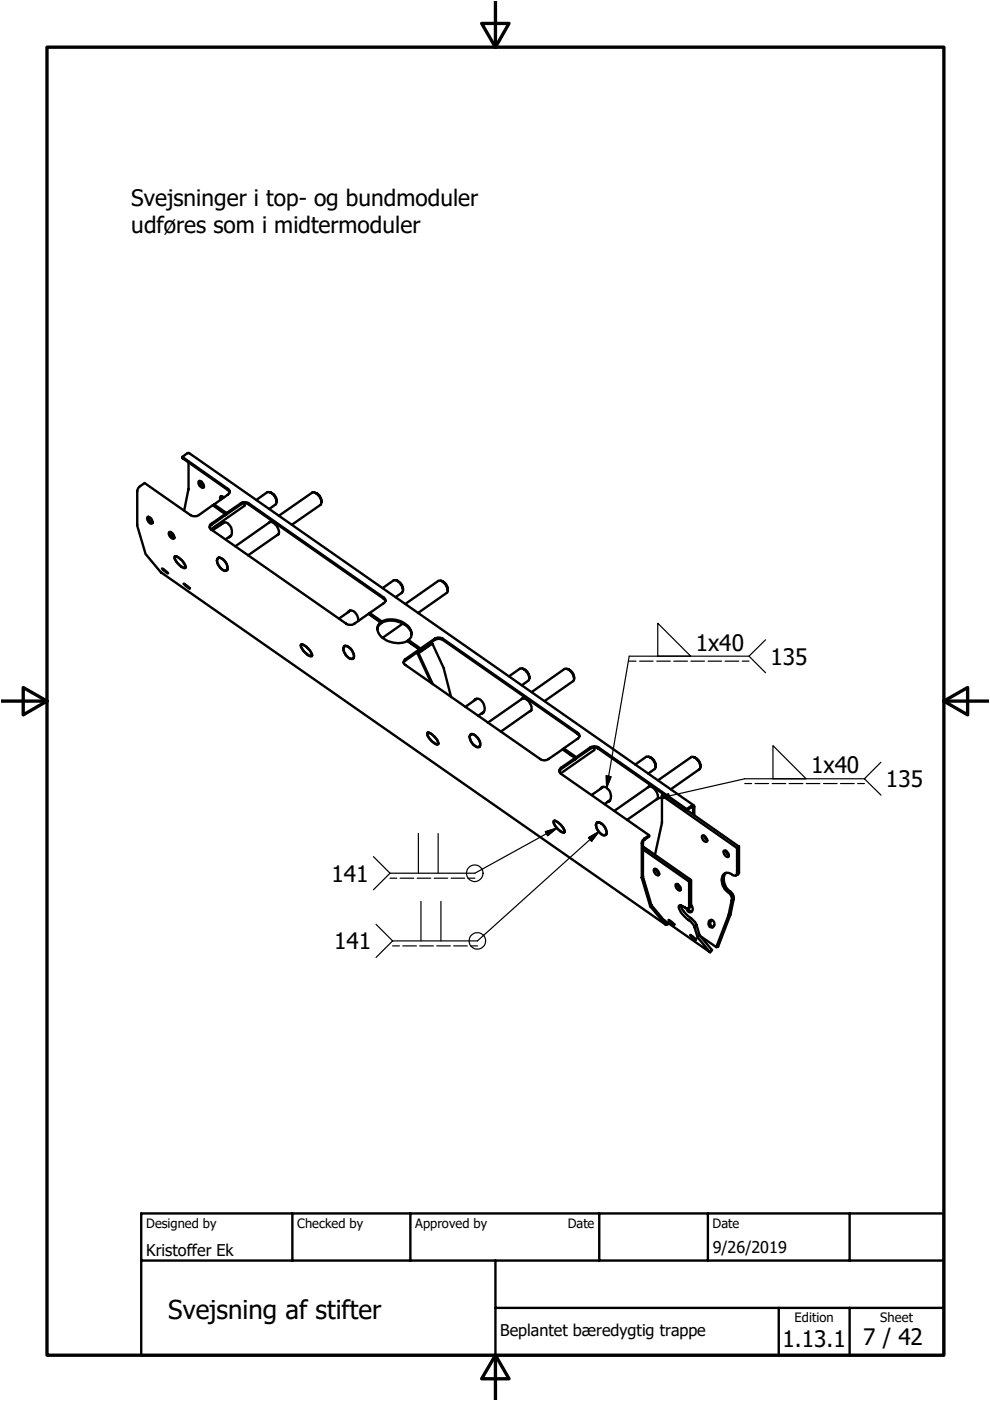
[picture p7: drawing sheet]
<svg xmlns="http://www.w3.org/2000/svg" width="210mm" height="297mm" viewBox="0 0 210 297" stroke-linecap="round" stroke-linejoin="round" font-family="sans-serif">
<g fill="none" stroke="#000" stroke-width=".51">
<path d="M38.7 96.9l9.6 6.7a.66 .66 0 0 1 .4 .7 .66 .66 0 0 1-.4 .6l-2.9 2M38.7 96.9v.2l9.6 6.8 .4 .5M38.7 96.9l.9-.7 .5-.1 107 74.6M40 98.1v5.6l-1 4.6M31.3 109.6a1.08 1.08 0 0 1 1 1.4 .98 .98 0 0 1-1-1.4zM31.5 109.6l.1 .7 .3 .3 .5 .2M35.9 112.8a.96 .96 0 0 1 .9 1.4 1.15 1.15 0 0 1-.9-1.4zM36 112.8a1.44 1.44 0 0 0 1 1.3M37.1 118a2.52 2.52 0 0 1 2 1.5l.3 .6-.1 .3a2.52 2.52 0 0 1-2-1.5l-.3-.4zM37.1 118.1v-.1a2.9 2.9 0 0 1 2.2 2.3 1.64 1.64 0 0 1-1.7-.9l-.5-.9zM37.2 118h-.1M42.1 102a.96 .96 0 0 1 1 1.4 1.09 1.09 0 0 1-1-1.4z"/>
<path d="M42.3 102l.2 .7 .7 .6M45.4 106.9v.3l2.6 1.9M45.4 106.9l2.6 1.9M46.2 118.3a1.46 1.46 0 0 1 1.7 1 1.2 1.2 0 0 1 0 1.7 2.14 2.14 0 0 1-1.7-2.7zM46.2 118.4a1.27 1.27 0 0 1 1.6 .7 1.22 1.22 0 0 1 .1 1.9 2.05 2.05 0 0 1-1.8-2.5zM46.4 118.3h.1M46.4 118.3h-.2M46.7 108.1l-.1 .1M46.9 105.2l.1 .6M46.9 111.2a1.02 1.02 0 0 1 1.8 .1 1.79 1.79 0 0 1-.1 2.6l-.2 .1M47 108.3l-.1 .1M47.3 110.8l-.1 .2"/>
<path d="M47.5 105.5l-.2-.2a.41 .41 0 0 0-.6 .1 .41 .41 0 0 0 .1 .6M47.6 110.8l-2.5 1.7M47.8 109l-3 2.1a.71 .71 0 0 0 0 1.2l28.7 20 1.3 .1 3.3-2.3 2.6 1.9M47.8 109v.2l-3.2 2.2-.1 .4M47.8 109l-2.7-1.9-3.1 2.2-1.2 .1-10.1-7a2.54 2.54 0 0 0-1.5 1.4l-.1 7.7 1.8 6 3.2 3.9 107.1 74.7M48 108.8l3.2-2.2 .5-.1 .9 .1 28.9 20.2 .2 .3v.4l-.2 .3-3.1 2.2M48 109.1l3.2-2.2 .5-.2 .9 .2 28.7 20 .4 .5M48 108.8v.3M48.9 113.7l-.2 .1M49 113.6l-1.2 .8M51.8 106.7v.5l-7.1 5M54.3 106l2.4-1.6a1.99 1.99 0 0 1 1.9 2.4l-1.5 1.1"/>
<path d="M57 110.9l.2-.2a2.15 2.15 0 0 1 1.8 2.6l-.2 .1M57.2 104.4a1.99 1.99 0 0 1 1.4 2M57.2 110.6v.1M57.3 110.6l-7.4 5.2M59.1 113.2l-.1 .1M59.1 109.4l7.1-4.9a1.79 1.79 0 0 1 1.9 1.6v.6l-.1 .3-6.1 4.3M59.1 113.2l-6.5 4.5M66.7 104.5a1.81 1.81 0 0 1 1.4 2M34.3 120.5l1.4 1.1-.3-.1zM38.9 123.8l1.1 .6 .2 .4zM39.3 120.3h.1M39.4 120.2l-.2 .2"/>
<path d="M48.1 120.8h.1M48.2 120.8l-.2 .1M63.8 136.7l.1-.1a3 3 0 0 1 2.3 2.2l-.1 .3a1.67 1.67 0 0 1-1.5-.8l-.8-1.1zM63.9 136.8a1.42 1.42 0 0 1 1.3 .6l.6 .7 .3 .9a.94 .94 0 0 1-1.3-.6 1.91 1.91 0 0 1-.9-1.6zM64 136.6h.1M64.1 136.6l-.2 .1M66.1 139h-.1M73 137a1.68 1.68 0 0 1 1.9 1.5 .69 .69 0 0 1 .2 .8 .69 .69 0 0 1-.8 .4 2.32 2.32 0 0 1-1.4-2.5zM73 137a2.02 2.02 0 0 1 2 2.3 .85 .85 0 0 1-.8 .4 .85 .85 0 0 1-.7-.6 1.82 1.82 0 0 1-.5-2.1zM73.2 136.9l-.1 .1M73.2 136.9l-.2 .1M73.7 129.9a1.04 1.04 0 0 1 1.1-.5 1.04 1.04 0 0 1 .8 .8l.3 .9 .1 .6"/>
<path d="M74.1 129.5l-.1 .2M74.4 129.4l-2.5 1.8M74.9 139.5h.1M75 139.5l-.2 .1M78.4 130v.2l2.6 1.9M78.4 130l2.6 1.8M80.6 131.8h-.1M80.7 132a2.07 2.07 0 0 0 .5 3.3 5.2 5.2 0 0 0 5.1 .6l2.6 1.8M80.7 132v.2l-.4 .4-.3 .8M81 131.8a4.7 4.7 0 0 1 6.2 2 1.71 1.71 0 0 1-.6 1.9M81 132.1a4.9 4.9 0 0 1 6.1 1.8l.2 .6M81 131.8v.3"/>
<path d="M81.1 124.7l2.3-1.6a1.47 1.47 0 0 1 1.7 1.1l.2 .2a1.02 1.02 0 0 1-.1 1.3l-1.3 .9M84 123a2.05 2.05 0 0 1 1.4 2.2M85.4 132.2l-4.3 3M85.9 128.1l7.2-5a2.19 2.19 0 0 1 1.8 2.3l-6.3 4.6M86.6 135.7l2.6 1.8M86.6 135.7v.3l2.6 1.8M88.5 138.5l3-2h.2l2.4 5.2 1.5 6.1M88.5 138.5h.2M88.5 138.5l3 6.3M88.7 138.5l3.1 6.5M88.9 137.7l-3.2 2.4a.64 .64 0 0 0 .3 .9l28.5 19.9a1.48 1.48 0 0 0 1.8 0l3-2 2.6 1.8M88.9 137.7v.3l-3.1 2.2-.2 .3"/>
<path d="M89.2 137.5l3.1-2.2 .5-.1 .9 .1 28.8 20.1a.68 .68 0 0 1 .4 .6 .68 .68 0 0 1-.4 .6l-3 2.1M89.2 137.8l2.9-2.1 .9-.3 .9 .3 28.6 19.9 .3 .5M89.2 137.5v.3M91.7 136.5l-3 2M93.5 123.1a1.99 1.99 0 0 1 1.4 2.1M90.6 155.3a3.1 3.1 0 0 1 2.3 2.4 1.16 1.16 0 0 1-1.3-.5 2.36 2.36 0 0 1-1-1.9zM90.7 155.5a1.7 1.7 0 0 1 1.5 .9 1.13 1.13 0 0 1 .5 1.4 2.94 2.94 0 0 1-2-2.3zM90.8 155.3h.1M90.9 155.3l-.2 .1M92.9 157.7h-.1M99.8 155.7l.1-.1a2.22 2.22 0 0 1 1.8 2.7l-.1 .1a2.05 2.05 0 0 1-1.8-2.7zM99.8 155.8l.3-.1a2.28 2.28 0 0 1 1.6 2.5l-.1 .1a1.42 1.42 0 0 1-1.5-.8l-.3-.5a.98 .98 0 0 1 0-1.2z"/>
<path d="M99.9 155.6v.1M100 155.6l-.2 .2M100.5 148.6a1.08 1.08 0 0 1 1-.5 1.08 1.08 0 0 1 .9 .8 1.62 1.62 0 0 1-.2 2.4l-.2 .1M100.9 148.2l-.1 .2M101.1 148.1l-2.4 1.8M101.7 158.3h.1M101.7 158.2l-.1 .1M102.5 151.1l-.3 .1M102.6 150.9l-1.2 .9M107.9 143.4l2.3-1.6a1.41 1.41 0 0 1 1.6 .8 1.38 1.38 0 0 1 .2 1.7l-1.4 1M110.5 148.3a.93 .93 0 0 1 1.5 .3l.5 .8a1.17 1.17 0 0 1 0 1.4h-.2M110.8 148.1h.1"/>
<path d="M110.8 141.7a1.99 1.99 0 0 1 1.4 2.1M110.8 148.1l-7.4 5.1M112.6 150.6h.1M112.6 150.6l-6.4 4.5M112.7 146.7l7-4.9a1.47 1.47 0 0 1 1.7 1.1l.3 .8-.2 .7-6 4.2M119.5 158.7v.2l2.7 1.9M119.5 158.7l2.7 1.8M120.3 141.8a1.99 1.99 0 0 1 1.4 2.1M120.8 159.9h.1M126 158.5v.5l-7.1 5M117.4 174a2.83 2.83 0 0 1 2 1.6l.3 .4v.5a1.86 1.86 0 0 1-1.7-1.1 1.43 1.43 0 0 1-.6-1.4zM117.4 174.1a2.46 2.46 0 0 1 2.1 1.6l.1 .7a1.53 1.53 0 0 1-1.6-1l-.6-.8z"/>
<path d="M117.6 174l-.1 .1M119.7 176.4l-.1 .1M121.1 160.1h-.1M121.9 160.7l-3.1 2.3a.68 .68 0 0 0 .1 1.1l18.7 13v.2l-1 .8-.3 .4v7.4l1.8 6.1 3.2 3.8 .4-.1M121.9 160.7v.3l-3.1 2.2-.2 .3M122.2 160.5l3.1-2.1 .7-.2 .7 .2 18.9 13.1M122.2 160.8l3.1-2.2 .5-.1 .9 .1 18.9 13.2M122.2 160.5v.3M126.5 174.6a.91 .91 0 0 1 1.4 .4 1.41 1.41 0 0 1 .4 2.1 2.18 2.18 0 0 1-1.8-2.5zM126.5 174.4a1.53 1.53 0 0 1 1.9 1.2 .88 .88 0 0 1-.3 1.5 2.54 2.54 0 0 1-1.8-2.2zM126.7 174.3h.1M126.8 174.3l-.2 .1"/>
<path d="M127.3 167.3a.97 .97 0 0 1 .9-.5 .97 .97 0 0 1 .8 .6 1.64 1.64 0 0 1-.2 2.7M127.7 166.9l-.2 .2M127.9 166.8l-2.5 1.7M128.5 176.9h.1M128.5 176.9l-.1 .1M129.3 169.8l-.3 .1M129.4 169.6l-1.2 .9M134.7 162.1l2.3-1.6a1.94 1.94 0 0 1 2 1.6v.7l-.2 .2-1.4 1M136.3 179.5l10.2 7.1v5.4l-.5 .7h-.3a2.32 2.32 0 0 0-1.7-.7 2.05 2.05 0 0 0 .9 2.1l2.1 1.9 1 2.8 2.6 3.1 .4-.5-2.6-3.1-.7-2.2-.3-.5-.8-.9a5.5 5.5 0 0 1-2.3-2.7M137.3 167a.88 .88 0 0 1 1.4 .3 1.68 1.68 0 0 1 .5 2.2h-.1M137.6 160.5a1.88 1.88 0 0 1 1.4 2M137.6 166.7v.1"/>
<path d="M137.6 177.1l-1 .7-.5 .8v7.6l1.8 5.9 3.3 4 .6-.3M137.7 166.7l-7.5 5.2M139.4 169.3h.1M139.5 169.3l-6.6 4.5M139.5 165.5l7-5a1.58 1.58 0 0 1 1.7 1.1l.2 .3a.94 .94 0 0 1-.1 1.2l-6.1 4.3M140.3 168.7v5.8l-1.4 6.7M140.3 168.7l16 11.1M140.7 168.4l-.4 .3M145.6 171.8l1.3-.8 .1 1.6M145.6 171.5l1-.7h.5l.1 2M145.6 171.5v.3M145.6 171.8l11.1 7.7"/>
<path d="M147.1 160.5a1.89 1.89 0 0 1 1.4 2.1M148.9 177.1a1.07 1.07 0 0 1 1 1.3 .92 .92 0 0 1-1-1.3zM149.2 177.1l.2 .5 .6 .6M156.3 179.8v5.3a.6 .6 0 0 1-.5 .6 .6 .6 0 0 1-.7-.4 1.27 1.27 0 0 0-1.4-.1 1.27 1.27 0 0 0-.7 1.2 3.5 3.5 0 0 0 1.6 3l.4 .6 .2 .7-.7 3.2-2.6 6.9M156.7 179.5v5.6l-.7 .5M156.7 179.5l-.4 .3M136.3 180.1l9.8 6.8M138.7 184.3a.9 .9 0 0 1 .8 .4 .9 .9 0 0 1 .1 .9 1.18 1.18 0 0 1-.9-1.3zM139.1 184.2l.1 .6 .6 .5M140.8 195.1l9.8 6.8M140.9 195.2h.1M141.7 195l1.3 1.1-.7-.5z"/>
<path d="M143.3 187.5a.94 .94 0 0 1 1 1.2 .9 .9 0 0 1-1.1-1.1zM143.7 187.5l.1 .5 .6 .5M146 192.7l.3 .5 .3 .2M146.1 186.9v5.4l-.1 .4M146.3 198.3l.7 .3 .6 .7zM146.5 191.9a.86 .86 0 0 1-.2 1.5h-.3l-.3-.3-.1-.5M146.5 186.6l-.4 .3M148.4 198.4l3.5 2.4M150.4 195.2a.75 .75 0 0 1 1.1 .5 .75 .75 0 0 1-.8 .9l-.2-.1a.99 .99 0 0 1-.1-1.3zM150.9 195a.91 .91 0 0 0 .2 1.6M153.5 180.4h.3a1.08 1.08 0 0 1 .7 .8v.5a1 1 0 0 1-1-1.3zM153.9 180.4l.1 .5 .5 .5"/>
<path d="M154 185.1a2.66 2.66 0 0 0 .3 3.4 2.28 2.28 0 0 1 1.2 2.2l-.7 3.3-2.6 6.8h-.3M29.9 257.3h170.2v30h-170.2zM62 257.3v10M87 257.3v10M127.1 257.3v10M150.1 257.3v10M180.1 257.3v10M29.9 267.3h170.2M105 277.3h95.1M105 267.3v20M165.1 277.3v10M180.1 277.3v10"/>
</g>
<path d="M10 10h190.1v277.3h-190.1zM102.1 5h5.8l-2.9 5zM105 .3v9.7M.3 148.6h9.7M4.9 145.8l5.1 2.8-5.1 3zM200.1 148.6l5.1-2.8v5.8zM200.1 148.6h9.5M105 287.3l2.9 5h-5.8zM105 287.3v9.4" fill="none" stroke="#000" stroke-width=".71"/>
<g fill="none" stroke="#000" stroke-width=".25">
<path d="M139.5 132.1l6.9 7h-6.9zM158.8 139.1h-25.4l-4.8 27.9M158.8 139.1l3.5 3.5M162.3 135.7l-3.5 3.4M133.4 140.2h1.4M135.6 140.2h2.9M139.2 140.2h2.9M142.8 140.2h3M146.5 140.2h2.9M150.1 140.2h2.9M153.7 140.2h2.9M157.4 140.2h1.4"/>
<path d="M163.9 158.1l7 7h-7zM88.7 176.7v8.4M92.9 176.7v8.4M115.6 176.3l2.5-.7-2 1.6zM118.1 175.6l-17.4 9.5h-18M124.8 177.6l2.2-1.3-1.6 2.1zM127 176.3l-25.8 23.2h-18M128.5 164.5l1.1 .2-1 2.3zM139.4 169.3l2.3-1 .3 1zM157.9 166.1h1.5M160.1 166.1h2.9M163.7 166.1h2.9"/>
<path d="M167.3 166.1h2.9M171 166.1h2.8M174.6 166.1h2.9M178.2 166.1h2.9M181.8 166.1h1.5M183.3 165.1h-25.4l-18.5 4.2M183.3 165.1l3.5 3.5M186.8 161.6l-3.5 3.5M79.2 181.6l3.5 3.5M79.7 196l3.5 3.5M82.7 185.1l-3.5 3.6M82.7 186.2h1.4"/>
<path d="M83.2 199.5l-3.5 3.5M84.9 186.2h2.8M88.4 186.2h2.9M89.3 191.1v8.4M92 186.2h2.9M93.5 191.1v8.4M95.6 186.2h2.9M99.2 186.2h1.5M83.2 200.5h1.5M85.4 200.5h2.9M89 200.5h2.9M92.6 200.5h2.9"/>
<path d="M96.2 200.5h2.9M99.8 200.5h1.4"/>
<circle cx="100.7" cy="185.1" r="1.76"/>
<circle cx="101.2" cy="199.5" r="1.75"/>
</g>
<path d="M115.6 176.3l2.5-.7-2 1.6zM124.8 177.6l2.2-1.3-1.6 2.1zM128.5 164.5l1.1 .2-1 2.3zM139.4 169.3l2.3-1 .3 1z" fill="#000" stroke="#000" stroke-width=".25"/>
<text font-size="5.5" x="35.7" y="279.8">Svejsning af stifter</text>
<g font-size="4.8">
<text x="27.8" y="43.6">Svejsninger i top- og bundmoduler</text>
<text x="27.8" y="49.4">udføres som i midtermoduler</text>
<text x="147.5" y="138.1">1x40</text>
<text x="163.4" y="140.9">135</text>
<text x="172" y="164">1x40</text>
<text x="187.8" y="166.8">135</text>
<text x="70.3" y="186.9">141</text>
<text x="70.8" y="201.3">141</text>
<text x="165.9" y="285.6">1.13.1</text>
<text x="183" y="285.3">7 / 42</text>
</g>
<g font-size="3.4">
<text x="31" y="266.2">Kristoffer Ek</text>
<text x="151.1" y="265.7">9/26/2019</text>
<text x="106.1" y="283.3">Beplantet bæredygtig trappe</text>
</g>
<g font-size="2.7">
<text x="31" y="260.4">Designed by</text>
<text x="63" y="260.4">Checked by</text>
<text x="88.1" y="260.4">Approved by</text>
<text x="120.4" y="260.3">Date</text>
<text x="151.1" y="260.3">Date</text>
<text x="168.5" y="280.4">Edition</text>
<text x="186.6" y="280.4">Sheet</text>
</g>
</svg>
